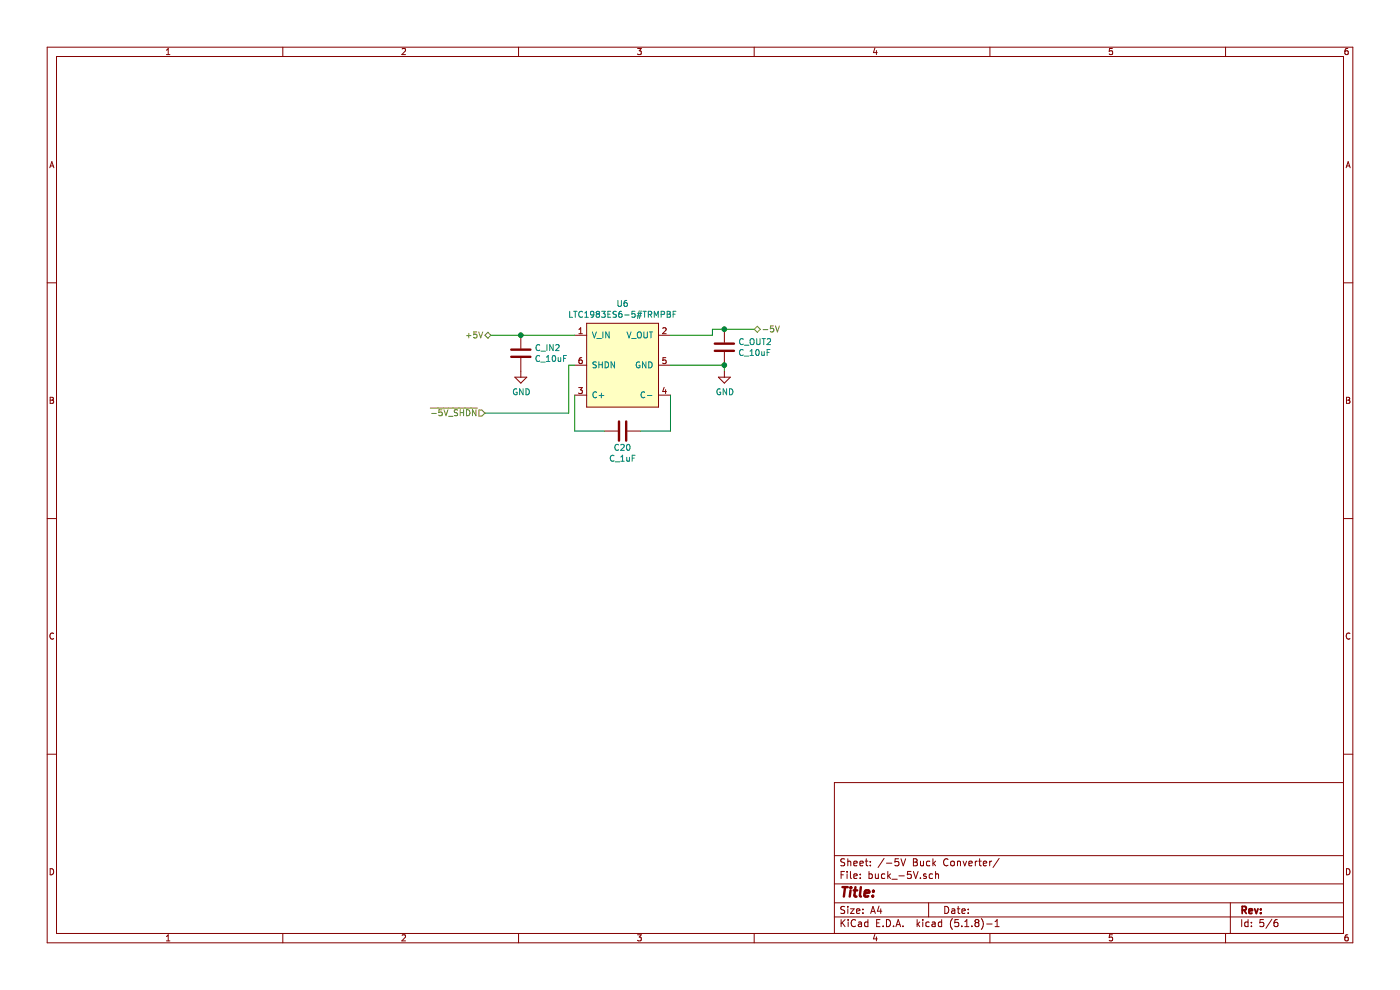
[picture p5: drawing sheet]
EESchema Schematic File Version 4
EELAYER 30 0
EELAYER END
$Descr A4 11693 8268
encoding utf-8
Sheet 5 6
Title ""
Date ""
Rev ""
Comp ""
Comment1 ""
Comment2 ""
Comment3 ""
Comment4 ""
$EndDescr
$Comp
L formula:C_10uF C_IN2
U 1 1
P 4350 3000
F 0 "C_IN2" H 4465 3096 50  0000 L CNN
F 1 "C_10uF" H 4465 3005 50  0000 L CNN
F 2 "footprints:C_0805_OEM" H 4388 3600 50  0001 C CNN
F 3 "http://www.samsungsem.com/kr/support/product-search/mlcc/__icsFiles/afieldfile/2018/06/20/CL21A106KPFNNNE.pdf" H 4375 3850 50  0001 C CNN
F 4 "DK" H 4350 3050 60  0001 C CNN "MFN"
F 5 "1276-1052-1-ND" H 4350 3750 60  0001 C CNN "MPN"
F 6 "https://www.digikey.com/product-detail/en/samsung-electro-mechanics/CL21A106KPFNNNE/1276-1052-1-ND/3889138" H 4775 3500 60  0001 C CNN "PurchasingLink"
	1    4350 3000
	1    0    0    -1  
$EndComp
$Comp
L formula:C_10uF C_OUT2
U 1 1
P 6050 2950
F 0 "C_OUT2" H 6165 3046 50  0000 L CNN
F 1 "C_10uF" H 6165 2955 50  0000 L CNN
F 2 "footprints:C_0805_OEM" H 6088 3550 50  0001 C CNN
F 3 "http://www.samsungsem.com/kr/support/product-search/mlcc/__icsFiles/afieldfile/2018/06/20/CL21A106KPFNNNE.pdf" H 6075 3800 50  0001 C CNN
F 4 "DK" H 6050 3000 60  0001 C CNN "MFN"
F 5 "1276-1052-1-ND" H 6050 3700 60  0001 C CNN "MPN"
F 6 "https://www.digikey.com/product-detail/en/samsung-electro-mechanics/CL21A106KPFNNNE/1276-1052-1-ND/3889138" H 6475 3450 60  0001 C CNN "PurchasingLink"
	1    6050 2950
	1    0    0    -1  
$EndComp
Wire Wire Line
	4100 2800 4350 2800
Connection ~ 4350 2800
$Comp
L power:GND #PWR049
U 1 1
P 6050 3100
F 0 "#PWR049" H 6050 2850 50  0001 C CNN
F 1 "GND" H 6055 2927 50  0000 C CNN
F 2 "" H 6050 3100 50  0001 C CNN
F 3 "" H 6050 3100 50  0001 C CNN
	1    6050 3100
	1    0    0    -1  
$EndComp
$Comp
L power:GND #PWR048
U 1 1
P 4350 3100
F 0 "#PWR048" H 4350 2850 50  0001 C CNN
F 1 "GND" H 4355 2927 50  0000 C CNN
F 2 "" H 4350 3100 50  0001 C CNN
F 3 "" H 4350 3100 50  0001 C CNN
	1    4350 3100
	1    0    0    -1  
$EndComp
$Comp
L formula:C_1uF C20
U 1 1
P 5250 3600
F 0 "C20" V 5108 3650 50  0000 C CNN
F 1 "C_1uF" V 5017 3650 50  0000 C CNN
F 2 "footprints:C_0805_OEM" H 5288 4200 50  0001 C CNN
F 3 "https://www.yageo.com/upload/media/product/productsearch/datasheet/mlcc/UPY-GPHC_Y5V_6.3V-to-50V_9.pdf" H 5275 4450 50  0001 C CNN
F 4 "https://www.digikey.com/product-detail/en/yageo/CC0805ZKY5V9BB105/311-1909-1-ND/5195811#images" H 5675 4100 60  0001 C CNN "PurchasingLink"
	1    5250 3600
	0    -1   -1   0   
$EndComp
Wire Wire Line
	4800 3300 4800 3600
Wire Wire Line
	4800 3600 5050 3600
Wire Wire Line
	5350 3600 5600 3600
Wire Wire Line
	5600 3300 5600 3600
Wire Wire Line
	5600 3050 6050 3050
Wire Wire Line
	6050 2750 6300 2750
Wire Wire Line
	5600 2800 5950 2800
Wire Wire Line
	5950 2800 5950 2750
Wire Wire Line
	5950 2750 6050 2750
Connection ~ 6050 2750
Wire Wire Line
	4800 3050 4750 3050
Wire Wire Line
	6050 3050 6050 3100
Connection ~ 6050 3050
Text HLabel 4100 2800 0    50   BiDi ~ 0
+5V
Text HLabel 6300 2750 2    50   BiDi ~ 0
-5V
Wire Wire Line
	4350 2800 4800 2800
Wire Wire Line
	4750 3050 4750 3450
Wire Wire Line
	4750 3450 4050 3450
Text HLabel 4050 3450 0    50   Input ~ 0
~-5V_SHDN
$Comp
L formula:LTC1983ES6-5#TRMPBF U6
U 1 1
P 5200 3000
F 0 "U6" H 5200 3465 50  0000 C CNN
F 1 "LTC1983ES6-5#TRMPBF" H 5200 3374 50  0000 C CNN
F 2 "footprints:LTC1983ES6-5#TRMPBF" H 5200 3400 50  0001 C CNN
F 3 "https://www.analog.com/media/en/technical-documentation/data-sheets/1983fc.pdf" H 5200 3400 50  0001 C CNN
F 4 "https://www.digikey.com/en/products/detail/analog-devices-inc/LTC1983ES6-5-TRMPBF/1115931" H 5200 3000 50  0001 C CNN "Purchasing Link"
F 5 "Analog Devices Inc." H 5200 3000 50  0001 C CNN "Manufacturer"
F 6 "LTC1983ES6-5#TRMPBF" H 5200 3000 50  0001 C CNN "Manufacturer Product Number"
	1    5200 3000
	1    0    0    -1  
$EndComp
$EndSCHEMATC
